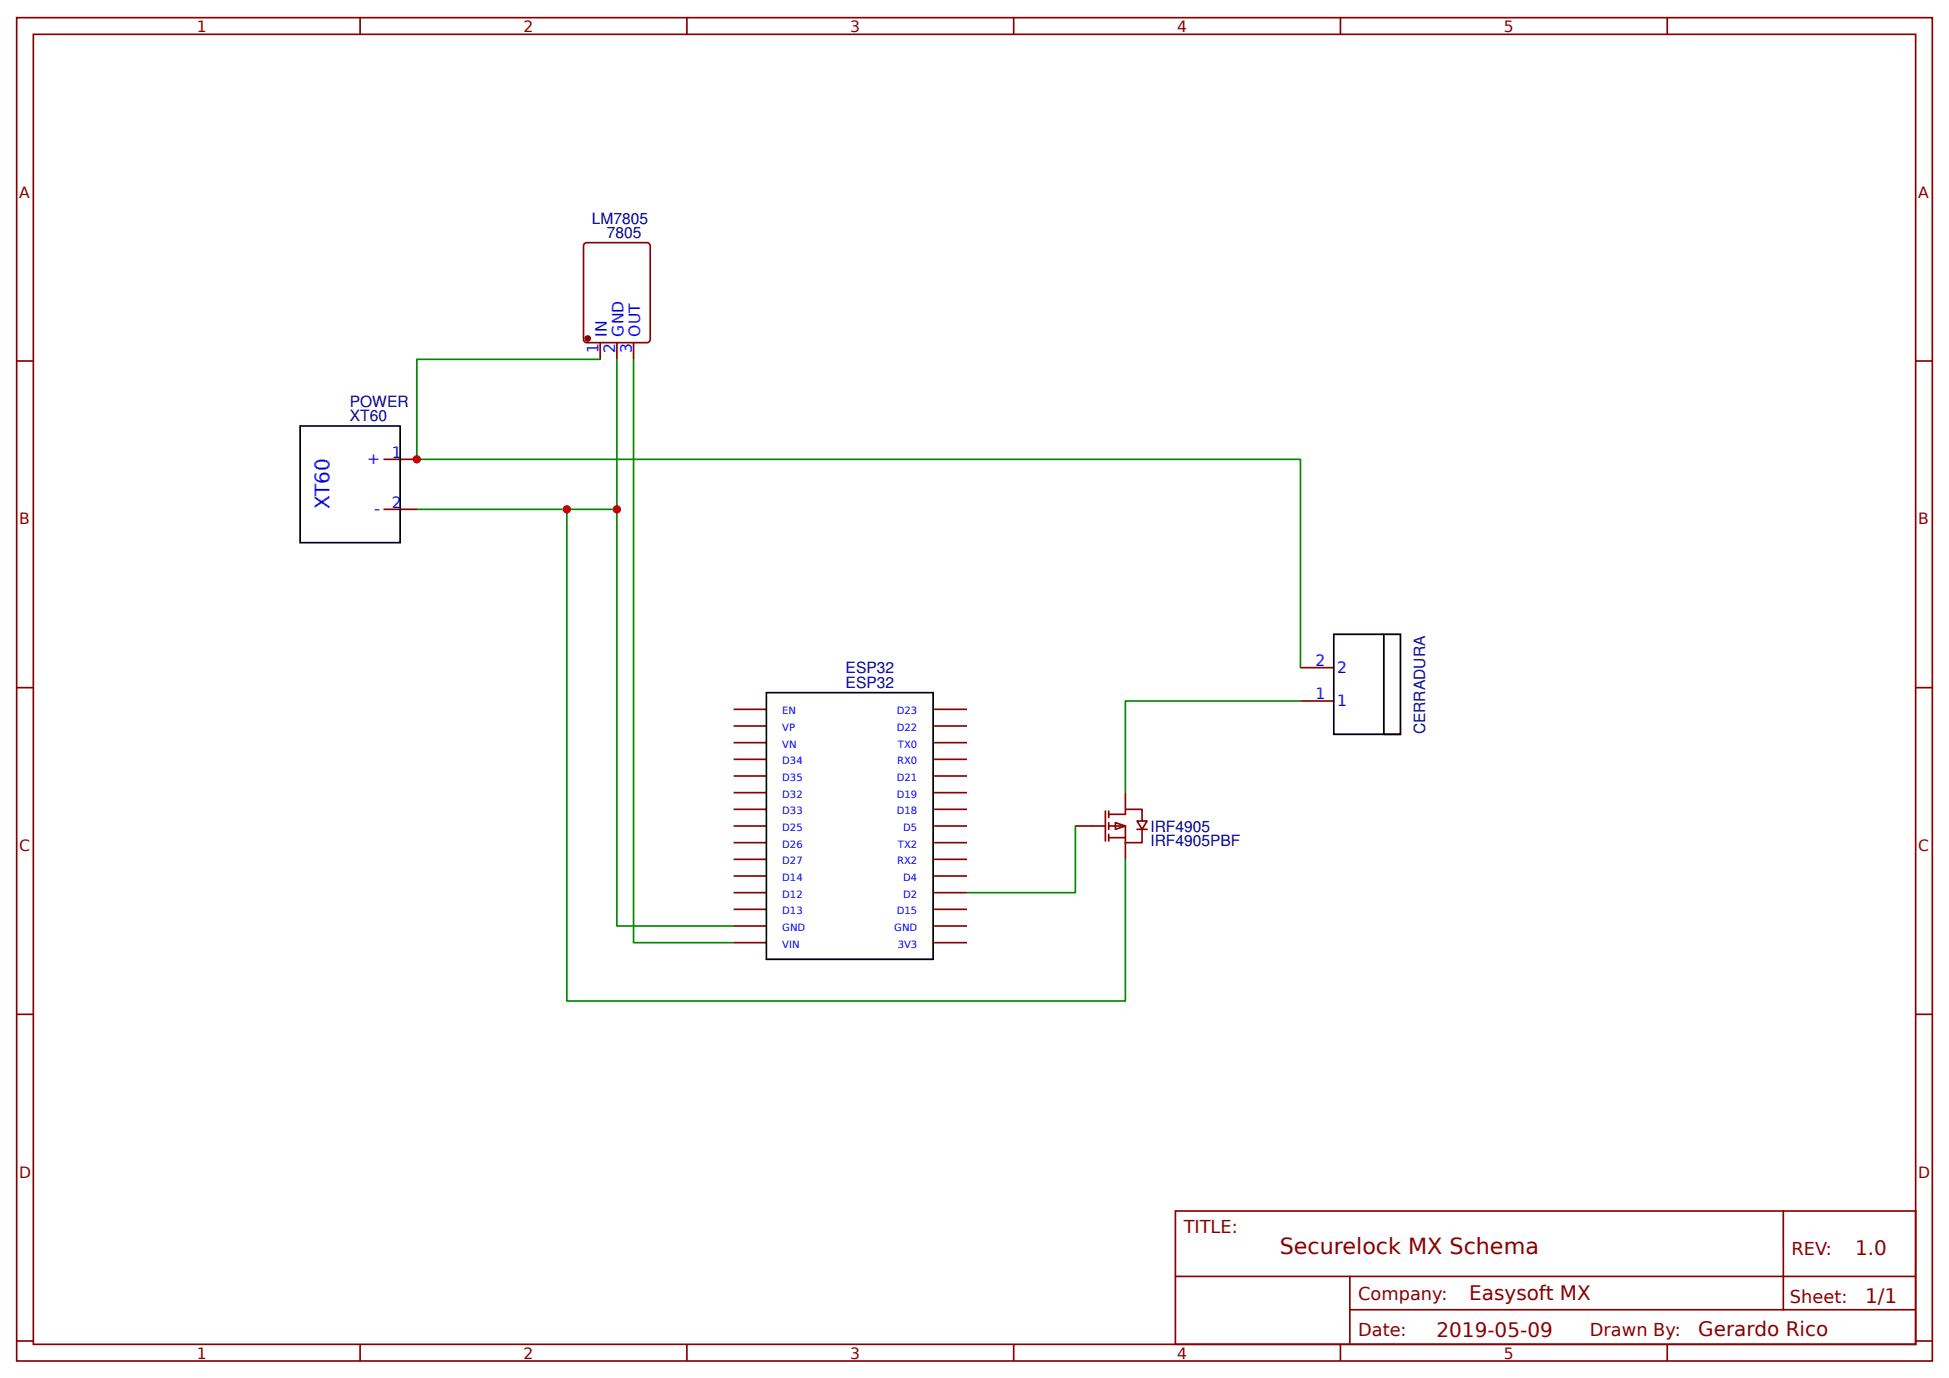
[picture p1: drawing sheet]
<svg xmlns="http://www.w3.org/2000/svg" width="309mm" height="219mm" viewBox="0 0 309 219" stroke-linecap="round" stroke-linejoin="round" font-family="sans-serif">
<g fill="none" stroke="#800" stroke-width=".26">
<path d="M2.6 2.8h304.1v213.3h-304.1zM5.3 5.5h298.7v207.9h-298.7zM57.1 2.8v2.7M109 2.8v2.7M160.9 2.8v2.7M212.7 2.8v2.7M264.6 2.8v2.7M92.9 38.6l9.8-.1 .4 .3 .1 15.1-.3 .4-9.8 .1-.4-.3-.1-15zM2.6 57.3h2.7M95.2 54.4v2.6M97.9 54.4v2.6M100.5 54.4v2.6"/>
<path d="M304 57.3h2.7M2.6 109.2h2.7M116.4 112.6h5.2M116.4 115.3h5.2M116.4 117.9h5.2M148.2 112.6h5.3M148.2 115.3h5.3M148.2 117.9h5.3M304 109.2h2.7M116.4 120.5h5.2M116.4 123.2h5.2M116.4 125.8h5.2"/>
<path d="M116.4 128.5h5.2M116.4 131.1h5.2M116.4 133.8h5.2M116.4 136.4h5.2M116.4 139.1h5.2M148.2 120.5h5.3M148.2 123.2h5.3M148.2 125.8h5.3M148.2 128.5h5.3M148.2 131.1h5.3M148.2 133.8h5.3M148.2 136.4h5.3"/>
<path d="M148.2 139.1h5.3M116.4 141.7h5.2M116.4 144.4h5.2M116.4 147h5.2M116.4 149.6h5.2M148.2 141.7h5.3M148.2 144.4h5.3M148.2 147h5.3M148.2 149.6h5.3M2.6 161h2.7M304 161h2.7M186.5 192.2h117.5v21.2h-117.5z"/>
<path d="M283 192.3v15.6M2.6 212.9h2.7M57.1 213.4v2.7M109 213.4v2.7M160.9 213.4v2.7M186.6 202.6h117.3M212.7 213.4v2.7M214.2 207.9h89.7M214.2 202.6v10.6M264.6 213.4v2.7M304 212.9h2.7"/>
</g>
<circle cx="93.3" cy="53.7" r=".4" fill="#800" stroke="#800" stroke-width=".26"/>
<path d="M97.9 57v90h18.5M100.5 57v92.6h15.9" fill="none" stroke="#080" stroke-width=".26"/>
<path d="M121.6 110h26.5v42.3h-26.5z" fill="none" stroke="#000" stroke-width=".26"/>
<g fill="#fefefe" stroke="#800" stroke-width=".26">
<path d="M177 130.6l1.6 .5-1.6 .6z"/>
<path d="M180.4 130.3h1.6l-.8 1.4z"/>
</g>
<g fill="none" stroke="#800" stroke-width=".26">
<path d="M60.9 72.9h5.2M60.9 80.9h5.2M206.4 111.3h5.3M206.4 106h5.3M170.7 131.1h4.7M175.4 128.7v4.8M175.9 129.3h2.7v-.8h2.6v1.8M175.9 131.1h2.7v2.7M175.9 133h2.7M175.9 128.7v1.1M175.9 130.6v1.1M175.9 132.5v1"/>
<path d="M178.6 125.8v2.7M178.6 133.8v2.6M180.4 131.7h1.6M181.2 131.7v2.1h-2.6"/>
</g>
<path d="M95.2 57h-29.1v15.9h140.3v33.1M66.1 80.9h31.8M90 80.9v78h88.6v-22.5M206.4 111.3h-27.8v14.5M170.7 131.1v10.6h-17.2" fill="none" stroke="#080" stroke-width=".26"/>
<path d="M47.6 67.6h15.9v18.5h-15.9zM211.7 100.7h10.5v15.9h-10.5zM219.6 100.7v15.9h2.6" fill="none" stroke="#000" stroke-width=".26"/>
<g fill="#c00">
<circle cx="97.9" cy="80.9" r=".66"/>
<circle cx="90" cy="80.9" r=".66"/>
<circle cx="66.1" cy="72.9" r=".66"/>
</g>
<text font-size="3.5" fill="#800" x="203.1" y="199">Securelock MX Schema</text>
<text font-size="3.2" fill="#00f" x="52.3" y="80.9" transform="rotate(-90 52.3 80.9)">XT60</text>
<g font-size="3.2" fill="#800">
<text x="294.4" y="199.2">1.0</text>
<text x="233.2" y="206.4">Easysoft MX</text>
<text x="296" y="206.9">1/1</text>
<text x="228" y="212.2">2019-05-09</text>
<text x="269.5" y="212.2">Gerardo Rico</text>
</g>
<g font-size="2.8" fill="#800">
<text x="187.9" y="195.7">TITLE:</text>
<text x="284.3" y="199.2">REV:</text>
<text x="215.5" y="206.3">Company:</text>
<text x="284.1" y="206.8">Sheet:</text>
<text x="215.5" y="212.1">Date:</text>
<text x="252.3" y="212.2">Drawn By:</text>
</g>
<g font-size="2.5" fill="#800">
<text x="31.2" y="5.1">1</text>
<text x="83.1" y="5.1">2</text>
<text x="134.9" y="5.1">3</text>
<text x="186.8" y="5.1">4</text>
<text x="238.7" y="5.1">5</text>
<text x="3" y="31.4">A</text>
<text x="304.4" y="31.4">A</text>
<text x="3" y="83.2">B</text>
<text x="304.4" y="83.2">B</text>
<text x="3" y="135.1">C</text>
<text x="304.4" y="135.1">C</text>
<text x="3" y="187">D</text>
<text x="304.4" y="187">D</text>
<text x="31.2" y="215.7">1</text>
<text x="83.1" y="215.7">2</text>
<text x="134.9" y="215.7">3</text>
<text x="186.8" y="215.7">4</text>
<text x="238.7" y="215.7">5</text>
</g>
<g font-size="2.5" fill="#000080">
<text x="93.9" y="35.6">LM7805</text>
<text x="96.3" y="37.7">7805</text>
<text x="55.5" y="64.6">POWER</text>
<text x="55.5" y="66.8">XT60</text>
<text x="134.2" y="106.9">ESP32</text>
<text x="134.2" y="109.2">ESP32</text>
<text x="226.2" y="116.6" transform="rotate(-90 226.2 116.6)">CERRADURA</text>
<text x="182.6" y="134.3">IRF4905PBF</text>
<text x="182.6" y="132">IRF4905</text>
</g>
<g font-size="2.5" fill="#00f">
<text x="96.3" y="53.4" transform="rotate(-90 96.3 53.4)">IN</text>
<text x="99" y="53.4" transform="rotate(-90 99 53.4)">GND</text>
<text x="101.6" y="53.4" transform="rotate(-90 101.6 53.4)">OUT</text>
<text x="95" y="56.1" transform="rotate(-90 95 56.1)">1</text>
<text x="97.6" y="56.1" transform="rotate(-90 97.6 56.1)">2</text>
<text x="100.3" y="56.1" transform="rotate(-90 100.3 56.1)">3</text>
<text x="58.3" y="73.7">+</text>
<text x="62.2" y="72.7">1</text>
<text x="59.4" y="81.7">-</text>
<text x="62.2" y="80.6">2</text>
<text x="208.8" y="105.7">2</text>
<text x="212.2" y="106.8">2</text>
<text x="208.8" y="111">1</text>
<text x="212.2" y="112.1">1</text>
</g>
<g font-size="1.6" fill="#00f">
<text x="124.1" y="113.4">EN</text>
<text x="142.3" y="113.4">D23</text>
<text x="124.1" y="116">VP</text>
<text x="124.1" y="118.7">VN</text>
<text x="142.3" y="116">D22</text>
<text x="142.5" y="118.7">TX0</text>
<text x="124.1" y="121.3">D34</text>
<text x="124.1" y="124">D35</text>
<text x="142.3" y="124">D21</text>
<text x="142.4" y="121.3">RX0</text>
<text x="124.1" y="126.6">D32</text>
<text x="124.1" y="129.3">D33</text>
<text x="124.1" y="131.9">D25</text>
<text x="142.3" y="126.6">D19</text>
<text x="142.3" y="129.3">D18</text>
<text x="143.3" y="131.9">D5</text>
<text x="124.1" y="134.6">D26</text>
<text x="124.1" y="137.2">D27</text>
<text x="142.4" y="137.2">RX2</text>
<text x="142.5" y="134.6">TX2</text>
<text x="124.1" y="139.8">D14</text>
<text x="124.1" y="142.5">D12</text>
<text x="143.3" y="139.8">D4</text>
<text x="143.3" y="142.5">D2</text>
<text x="124.1" y="145.1">D13</text>
<text x="124.1" y="147.8">GND</text>
<text x="141.9" y="147.8">GND</text>
<text x="142.3" y="145.1">D15</text>
<text x="124.1" y="150.4">VIN</text>
<text x="142.5" y="150.4">3V3</text>
</g>
</svg>
